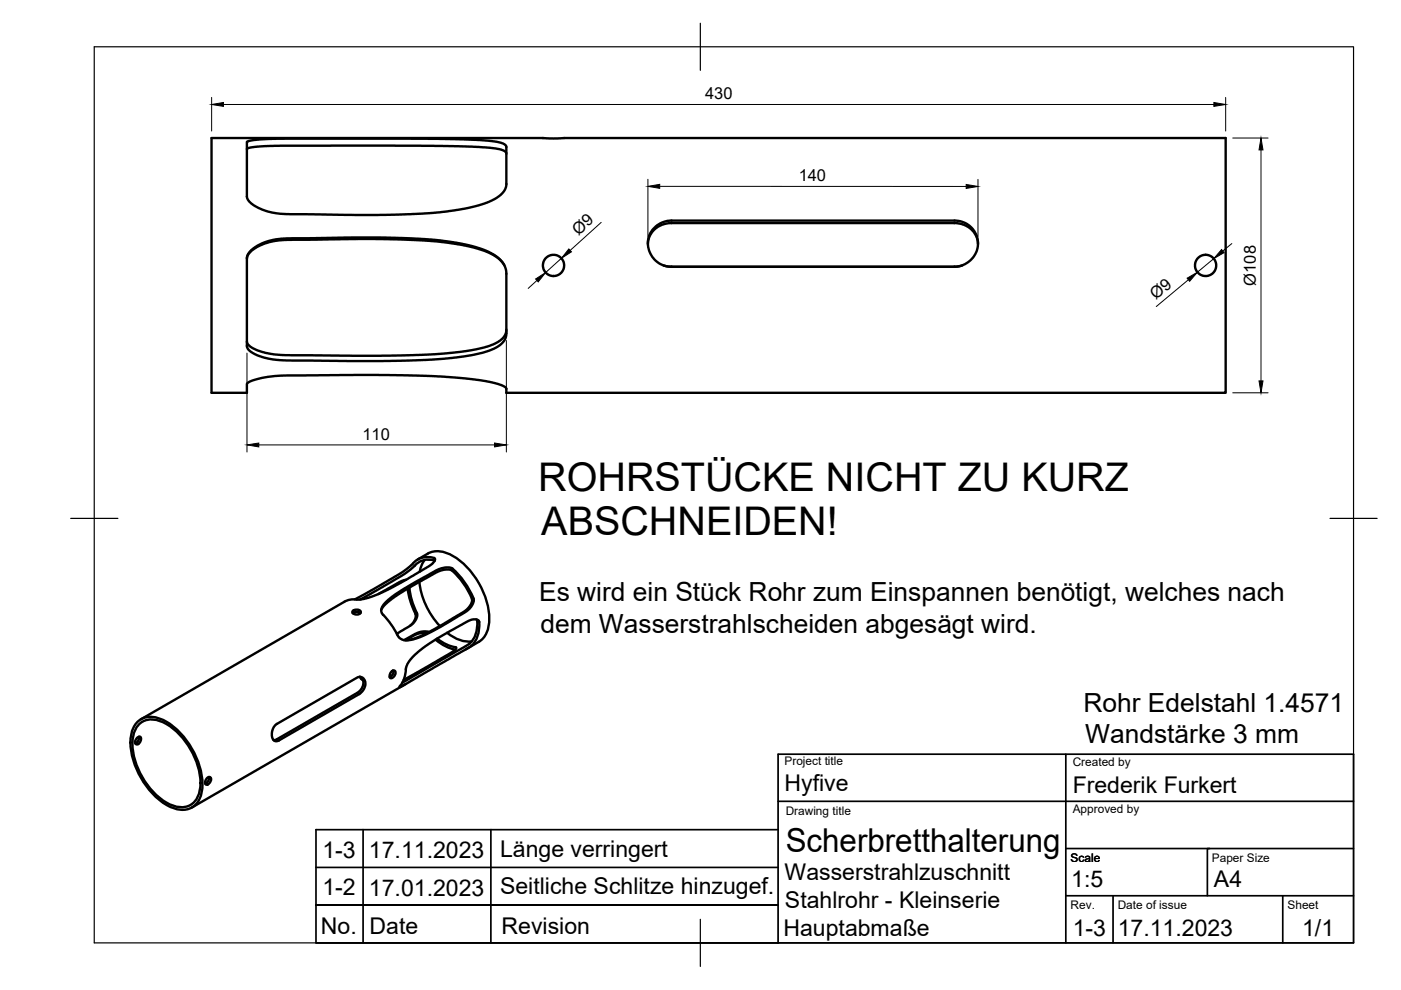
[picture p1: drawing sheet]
<svg xmlns="http://www.w3.org/2000/svg" width="297mm" height="210mm" viewBox="0 0 297 210" stroke-linecap="round" stroke-linejoin="round" font-family="sans-serif">
<!-- layer: Visible -->
<g fill="none" stroke="#000" stroke-width=".51">
<path d="M44.9 29.3h215v54h-152.5l-.1-1-.7-.5-2.2-.7-3-.5-9.4-.9-11.8-.2-21.7 .2-2.9 .4-2.7 .9-.6 .4v1.9h-7.4zM52.3 31.6l.5-.3 1.3-.2 5.3-.2 36.8 .1 5.2 .2 3.6 .3 1.8 .4 .4 .3 .2 .4M52.4 30.1l.6-.3 1.6-.2 5.9-.2h32.4l7.9 .2 4.3 .4 1.5 .4 .7 .6v8.4l-.3 1-.7 .8-1 .7-1.7 .9-4.4 1.3-5.1 .8-4.9 .4-9 .3-18.8-.2-2.9-.2-2-.4-1.6-.7-1.6-1-.8-.8-.2-.6zM52.3 54.8l.2-.7 .5-.6 1.6-1.2 2.4-.9 2.2-.4 16.9-.3 8.9 .1 9 .5 3.4 .5 3.2 .7 2.1 .7 1.8 .8 1.5 1.1 .9 1.2M53.3 53.1l1.3-1 1-.5 2.9-.8 2.3-.3 13.8-.2 9.1 .1 7.8 .4 6.4 .9 4 1 1.9 .8 1.8 1.2 1 1 .7 1.4v14.4l-.4 .8-.8 .8-2.3 1.2-3.8 1-5.9 .8-4.9 .3-8 .2-19.4-.2-4.1-.2-2.6-.7-1.8-.9-.7-.5-.3-.7v-18.7l.3-.8zM137.4 51.7l.4-1.8 1-1.3 1.5-.9 1.7-.4h60.7l1.7 .4 1.5 .9 1 1.3 .3 .9 .1 .9M140.7 56.3l1.7 .3M142.4 56.6l-2-.4-1.4-.9-1.1-1.6-.5-1.8 .2-1.8 .8-1.5 1.6-1.3 1.6-.5h61.1l2 .5 1.4 1 1 1.6 .2 2.1-.5 1.8-1.1 1.4-1.5 1-1.8 .4M142.4 56.6h60M204 56.3l-1.6 .3M107.4 69.9l-.2 .9-.8 1.1-1.2 .8-1.9 .8-2.5 .6-3.3 .5-7.1 .6-9.6 .2-21.3-.1-3-.4-1.9-.6-1.8-1-.5-.9M87.9 119.9l-2.6 2.1-8.9 5.1"/>
<path d="M90.1 118.7l-.8 1.4-.3 1.1M90.7 117.4l-2.1 1.2M90.7 117.4a5.4 5.4 0 0 1 5.4 .5 16.6 16.6 0 0 1 7.6 14.3 5 5 0 0 1-2.2 3.9M92.1 118.8l.1 .1M92.2 118.8a3.9 3.9 0 0 0-4.3 1.2M74.8 129.6l.5-.3h.6l.5 .2 .1 .3-.4 .4-.6 .1-.8-.4zM74.8 130l.7-.3 .4 .1 .5 .2M75.2 127.1l9.4-5.3 2.8-2.2a4.6 4.6 0 0 1 4.7-1.3l.1 .2-.1 .5-.9 .9-8 4.6-4.3 2-1.7 .5-1.5 .1a3.1 3.1 0 0 0-2.7 .5l-43.1 24.9M84.3 134.7a19.8 19.8 0 0 0-3.3-4.6l-.2-.8 .4-1 1.1-1.1 1.6-1.2 3.4-2.1 5.4-3.1 1.7-.5 1.3 .1a14.7 14.7 0 0 1 4.8 7l-.6 1.2-1 1-5.3 3.2-3.4 1.8-2.4 .9-1.3 .3-1.3-.2-.5-.4-.4-.5M86.1 122.9l-1.5 .5-4.4 2.6M86.4 124.8a16.1 16.1 0 0 0 1.7 5.3M86.8 124.6a23.7 23.7 0 0 0 1.7 5.7l-.2 .8-.8 1.1-3.4 2.2"/>
<path d="M88.1 130.1l.1 .6-.2 .6-.5 .8-.5 .6M88.9 123.4a16.4 16.4 0 0 0 4.3 9.3M90.4 134.3l-1-.1-.9 .2-2.6 1.4M91 134l-1.2-.1-.9 .1-3.2 1.7M92.3 135.6l1.8 1.3 2.4 .8M92.7 135.4a9.3 9.3 0 0 0 4 1.9l-.1 .4-.8 .6-10.2 5.8M94.8 134.2a7 7 0 0 0 5.2 1.8M99.6 136.5l-14.3 8.3M99.9 137l-15.2 8.7 .2-.3M99.9 137a6 6 0 0 0 1.6-5.4l-.3-.2-.8-.1-1.1 .3-8.6 5-1.7 1.3-1.6 1.5-1 1.4-.4 1.1M100 127v.7l-.3 .7-.8 .9-.8 .5-4.8 2.9-3.5 1.9-2.2 .9-1.4 .3M100.1 126.9a14.1 14.1 0 0 0-4.5-6l-1-.2-1.6 .4-5 2.8-4.9 3-1.5 1.4-.8 1"/>
<path d="M101 131.3l.2 .3M101.2 131.6a5.9 5.9 0 0 1-1.6 4.8M101.5 136.1l-2.8 1.6M29 156.6l.5-.4h.3l.1 .3-.2 .8-.6 .5h-.3l-.2-.3zM29.2 153a4.5 4.5 0 0 1 5.1-.5 16.3 16.3 0 0 1 8.6 14.9 4.3 4.3 0 0 1-6.6 3.8 16.3 16.3 0 0 1-8.6-14.9 5.3 5.3 0 0 1 1.5-3.3zM29.2 153.8a4.1 4.1 0 0 1 5-.8 15.3 15.3 0 0 1 8.2 14.2 4.1 4.1 0 0 1-6 3.5 15.3 15.3 0 0 1-8.2-14.2l.2-1zM29.5 156.2l-.2 .9-.6 .5M58.3 153.9l.4-.4 17-9.8a1.36 1.36 0 0 1 1.6 .4 1.36 1.36 0 0 1 0 1.6l-.5 .9-.6 .5-17.4 10a1.23 1.23 0 0 1-1.1-1.7l.2-.9zM76.6 144l-.3-.5 .5 .3 .2 .4v1.1l-.4 .8-.7 .7-17.2 10-.7 .1M76.6 144l.4 .3M83.1 142.3l.6-.1 .2 .6-.4 .6-.7 .4-.2-.3v-.4zM83.4 142.2l-.1 .7-.7 .6"/>
<path d="M86 145l-45.3 26.2M86.1 141.9l-.4 2-.8 1.5M43.9 165l.6-.2 .3 .4-.3 .7-.7 .5-.3-.5zM44.3 164.8l-.2 .8-.6 .5"/>
<circle cx="117.3" cy="56.3" r="2.25"/>
<circle cx="255.6" cy="56.3" r="2.25"/>
</g>
<!-- layer: TitleBlock -->
<path d="M226 159.9v40M77 175.9v24M104.1 175.9v24M165 175.9h-98v24h98v-40h122v40h-220M165 169.9h122M226 179.9h30.5M287 179.9h-31v10M67 191.9h98h-98M67 183.9h98M226 189.9h61M236 189.9v10M272 189.9v10" fill="none" stroke="#000" stroke-width=".36"/>
<!-- layer: Border -->
<path d="M20 9.9h267v190h-267zM148.5 4.9v10M15 109.9h10M282 109.9h10M148.5 194.9v10" fill="none" stroke="#000" stroke-width=".25"/>
<!-- layer: FD_Dimensions -->
<g fill="none" stroke="#000" stroke-width=".21">
<path d="M44.9 20.7v7.1M47.4 22.2h210M137.4 38v12.1M139.9 39.5h65M207.3 38v12.2M259.9 20.7v7.1M261.4 29.3h7.5M267.4 31.8v49M113.8 59.5l-1.8 1.6M119 54.8l-3.3 3M127.5 47.2l-6.6 5.9M251.9 59.3l-6.7 5.7"/>
<path d="M257.3 54.8l-3.4 2.9M261.2 51.6l-2 1.6M52.4 74.9v20.9M107.4 72.2v23.6M54.9 94.3h50M261.4 83.3h7.5"/>
</g>
<path d="M44.9 22.2l2.5-.5v.9zM137.4 39.5l2.5-.4v.8zM204.9 39.1l2.4 .4-2.4 .5zM257.4 21.7l2.5 .5-2.5 .4zM267.4 29.3l.4 2.5h-.9zM113.6 59.2l2.1-1.4-1.6 2zM120.6 52.8l.6 .6-2.2 1.4zM251.7 59l2.2-1.3-1.7 1.9zM259 52.9l.5 .7-2.2 1.2zM52.4 94.3l2.5-.4v.9zM104.9 93.9l2.5 .4-2.5 .5zM266.9 80.8h.9l-.4 2.5z" fill="#000" stroke="#000" stroke-width=".21"/>
<g font-size="8.4">
<text x="114.1" y="104">ROHRSTÜCKE NICHT ZU KURZ</text>
<text x="114.8" y="113.4">ABSCHNEIDEN!</text>
</g>
<text font-size="7" x="166.6" y="180.6">Scherbretthalterung</text>
<g font-size="5.6">
<text x="114.3" y="127.5">Es wird ein Stück Rohr zum Einspannen benötigt, welches nach</text>
<text x="114.6" y="134.2">dem Wasserstrahlscheiden abgesägt wird.</text>
<text x="229.7" y="150.9">Rohr Edelstahl 1.4571</text>
<text x="230.1" y="157.6">Wandstärke 3 mm</text>
</g>
<g font-size="4.9">
<text x="166.3" y="167.8">Hyfive</text>
<text x="227.4" y="168.1">Frederik Furkert</text>
<text x="68.3" y="181.8">1-3</text>
<text x="78.2" y="181.9">17.11.2023</text>
<text x="106" y="181.6">Länge verringert</text>
<text x="68.3" y="189.8">1-2</text>
<text x="78.2" y="189.9">17.01.2023</text>
<text x="106" y="189.6">Seitliche Schlitze hinzugef.</text>
<text x="166.3" y="186.6">Wasserstrahlzuschnitt</text>
<text x="227.1" y="188.1">1:5</text>
<text x="257.4" y="188.1">A4</text>
<text x="166.4" y="192.6">Stahlrohr - Kleinserie</text>
<text x="68" y="198">No. Date</text>
<text x="106.4" y="198">Revision</text>
<text x="166.1" y="198.5">Hauptabmaße</text>
<text x="227.5" y="198.6">1-3</text>
<text x="237" y="198.4">17.11.2023</text>
<text x="276.1" y="198.6">1/1</text>
</g>
<g font-size="3.5">
<text x="149.5" y="21.1">430</text>
<text x="169.3" y="38.5">140</text>
<text x="122.6" y="50" transform="rotate(-42 122.6 50)">Ø9</text>
<text x="245.1" y="63.6" transform="rotate(-40 245.1 63.6)">Ø9</text>
<text x="266.3" y="60.6" transform="rotate(-90 266.3 60.6)">Ø108</text>
<text x="76.8" y="93.3">110</text>
</g>
<g font-size="2.5">
<text x="166.3" y="162.1">Project title</text>
<text x="227.4" y="162.4">Created by</text>
<text x="166.6" y="172.9">Drawing title</text>
<text x="227.4" y="172.5">Approved by</text>
<text x="227" y="182.7">Scale</text>
<text x="256.9" y="182.7">Paper Size</text>
<text x="227" y="192.7">Rev.</text>
<text x="237" y="192.7">Date of issue</text>
<text x="273" y="192.7">Sheet</text>
</g>
</svg>
